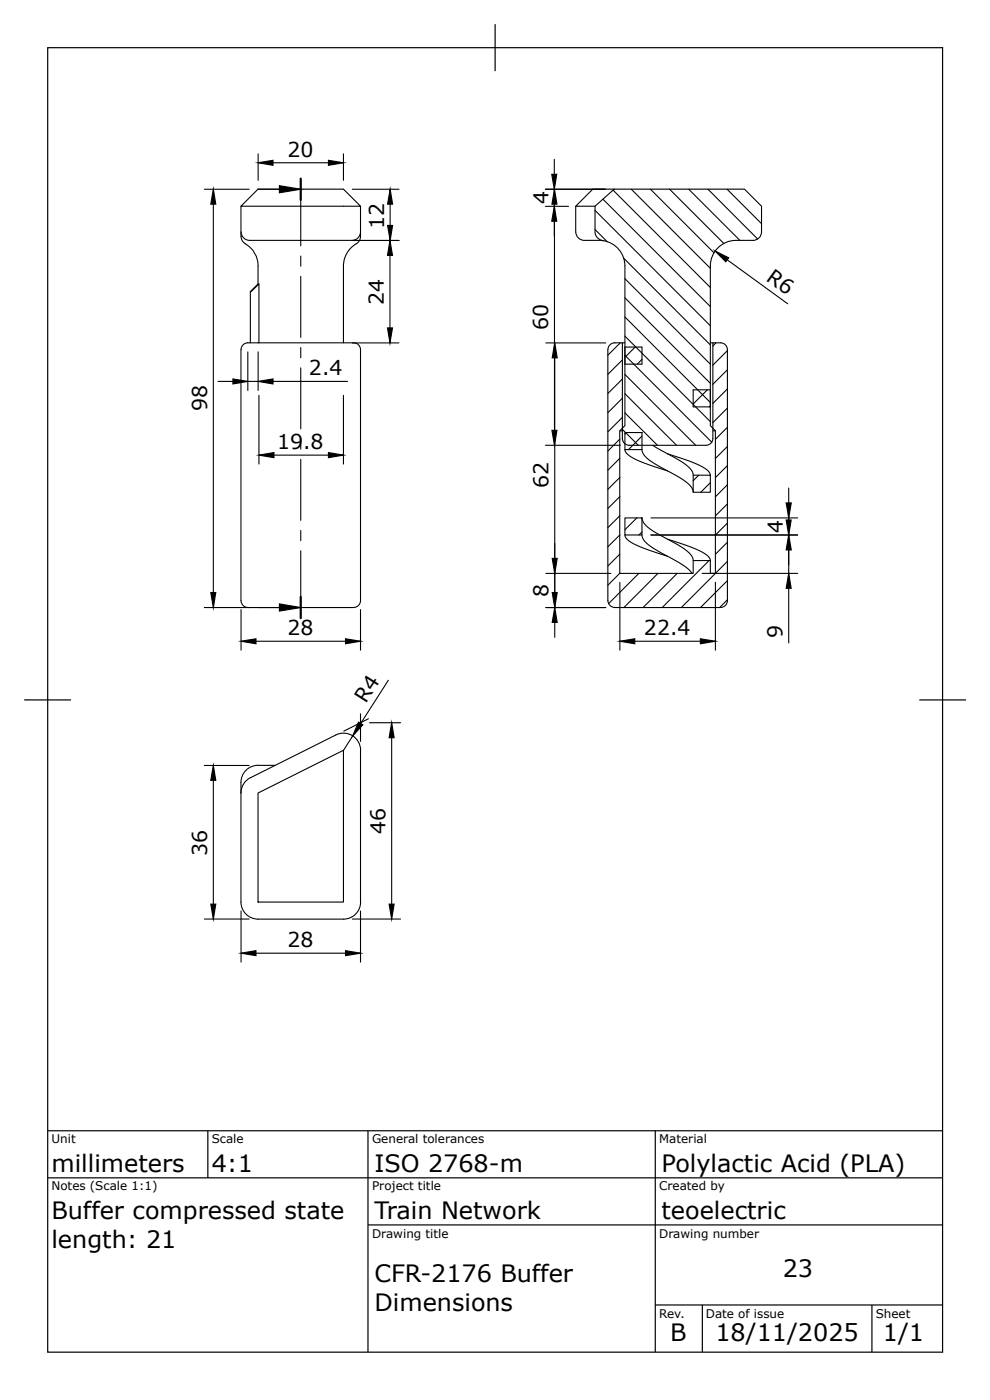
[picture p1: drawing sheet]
<svg xmlns="http://www.w3.org/2000/svg" width="210mm" height="297mm" viewBox="0 0 210 297" stroke-linecap="round" stroke-linejoin="round" font-family="sans-serif">
<g fill="none" stroke="#000" stroke-width=".23">
<path d="M54.8 32.7v5.6M58 34.6h11.7M72.9 32.7v5.6M117.7 33.8v3.2M43.4 40.2h9.5M45.3 43.4v82.5M51.2 43.8v6.3a1.84 1.84 0 0 0 .9 1.7 5.5 5.5 0 0 1 2.7 4.7v3.8l-1.6 1.6M51.2 49.2a2.08 2.08 0 0 0 2.6 1.9h20.1a2.39 2.39 0 0 0 2.6-1.4l.1-.5M54.8 40.2h18.1l3.7 3.6h-25.4zM63.9 42.5v9.7M63.9 54.4v2.1M63.9 58.7v13"/>
<path d="M74.8 40.2h9.9M74.8 51.1h9.9M76.6 43.8v6.4M76.6 50.2l-.2 .7-.4 .6a5.7 5.7 0 0 0-3.1 5v16.3M82.8 54.2v15.4M82.8 43.4v4.5M115.8 43.8h4.9M117.7 40.2v3.6M117.7 47v3.2M117.7 43.4v48M122.3 43.8h4.1M125.9 40.2l-3.6 3.6v5.4a1.83 1.83 0 0 0 2 1.9h3.8"/>
<path d="M126.4 48.8l2.5 2.5M126.4 44.7l24.4 24.5M128 42.3l22.8 22.8M130.2 40.4l20.6 20.6M130.4 40.2l-4 3.6v5.9l.6 .9 1.1 .5M130.4 40.2h27.7l3.6 3.6v5.4a1.81 1.81 0 0 1-1.8 1.9h-3.6a5.4 5.4 0 0 0-5.5 5.4v33.9l.6 .5v2.2a1.45 1.45 0 0 1-1.5 1.5h-16.3a1.45 1.45 0 0 1-1.4-1.5v-2.2l.5-.5v-33.9a5.4 5.4 0 0 0-4.6-5.4M130.4 40.2h-14.6M132.5 54.9l18.3 18.3M132.7 59.2l18.1 18.1M134.1 40.2l16.7 16.8M138.1 40.2l13.5 13.5M142.2 40.2l11.5 11.5"/>
<path d="M146.3 40.2l10.8 10.9M150.3 40.2l10.6 10.6M154.4 40.2l7.3 7.3M154.4 55.2l12.9 9.3M52.6 74.7v8.2M53.2 61.9v10.9M53.2 61.9l1.8-1.6v12.5M54.8 60.3h.2M54.8 74.7v8.2M63.9 73.8v2.2M63.9 78.1v13M74.8 72.8h9.9"/>
<path d="M115.9 72.8h12.7M117.8 76v53M129.1 74.3v53.3M129.1 74.3a1.45 1.45 0 0 1 1.4-1.5h1.7v18.1l-.6 .6v30.3h15.6v-2.7h3.6v2.7h1.1v-30.3l-.5-.6v-18.1h1.6a1.45 1.45 0 0 1 1.5 1.5v53.3a1.45 1.45 0 0 1-1.5 1.4M131.7 72.8l-2.6 2.6M132.2 72.8h.5M132.2 76.4l-3.1 3.1M132.7 73.7h3.6v3.6h-3.6zM132.7 79.5l15 15.1M132.7 75.5l18.4 18.4M132.7 71.4l18.1 18.1M132.7 67.3l18.1 18.2"/>
<path d="M132.7 63.3l18.1 18.1M134.9 73.7l-2.2 2.2M136.3 76.3l-1 1.1M150.8 72.8h.6M152 72.8l-.6 .7M154.4 74.5l-3 3.1M154.4 78.6l-3 3M46.3 81h3.2M52.6 81h2.2M55 84v14.6M58 81h15.8M58.2 96.7h11.5"/>
<path d="M63.9 93.3v2.1M63.9 97.6v12.9M72.9 84v14.6M115.8 94.6h15.9M131.6 91.5h.6M131.6 93.3l-2.5 2.5M131.6 97.3l-2.5 2.6M132.2 80.5l-3.1 3.1M132.2 84.6l-3.1 3.1M132.2 88.6l-3.1 3.1M132.2 91.2l3.3 3.4M132.7 91.9h3.6v3.6h-3.6z"/>
<path d="M132.7 95.5l.1 .5 .4 .4 1.7 1.1 2.8 1.2 4.1 1.3M132.7 87.7l6.9 6.9M132.7 83.6l11 11M133 91.9l-.3 .3M136.3 95.5l.4 1.1 .9 .9 1.4 1 6.1 3.4 1.6 1.4 .4 .8 .1 .5M136.3 92.6l-2.8 2.9M138.6 94.6l6.8 3.9 1.3 1.2 .4 .6 .1 .6M141.8 96.4l4.3 1.4 2.3 1 1.9 1.1 .4 .5 .1 .5M147.2 82.8h3.6v3.6h-3.6zM150.2 82.8l-3 3M150.8 86.2l-.2 .2M151.4 91.5h.5"/>
<path d="M154.4 82.6l-3 3.1M154.4 86.7l-3 3.1M154.4 90.8l-2.5 2.5M154.4 94.8l-2.5 2.6M154.4 98.9l-2.5 2.5M63.9 112.7v2.1M63.9 117v9.8M131.6 101.4l-2.5 2.5M131.6 105.5l-2.5 2.5M131.6 109.5l-2.5 2.6M131.6 113.6l-2.5 2.5M131.6 117.7l-2.5 2.5"/>
<path d="M132.7 110h3.6v3.6h-3.6zM132.7 113.6l.2 .6 .5 .6 1.6 .9 2.2 .9 4.6 1.6M135.2 110l-2.5 2.5M136.3 113.6l.4 1.2 1.1 1 2.2 1.4 4.8 2.7 1.4 1 .7 .9M136.3 110l.4 1.1 1 1 1.3 .9 6.2 3.5 1.5 1.4 .4 .7 .1 .5M136.3 113l-.6 .6M138.2 110h31.2M138.2 113.6h31.2M141.8 114.5l3.7 1.3 3 1.1 1.8 1.2 .4 .4 .1 .6M147.2 100.9h3.6v3.7h-3.6zM148.4 100.9l-1.2 1.2M150.6 119.1l-10 9.9"/>
<path d="M150.8 102.5l-2 2.1M154.4 103l-2.5 2.5M154.4 107l-2.5 2.6M154.4 111.1l-2.5 2.5M154.4 115.2l-2.5 2.5M154.4 119.3l-9.7 9.7M167.5 103.7v3.1M167.5 107.3v14.5M43.4 129h9.5M51.2 129.5v8.6M52.6 129h22.5M52.6 129a1.48 1.48 0 0 1-1.4-1.4v-53.3a1.58 1.58 0 0 1 1.9-1.5h21.2a2.07 2.07 0 0 1 2.2 1l.1 53.8a1.45 1.45 0 0 1-1.5 1.4"/>
<path d="M54.4 136.2h19M54.8 129h4.5M76.6 129.5v8.6M115.9 129h12.7M115.9 121.8h13.8M117.8 132.2v3.2M129.1 127.6a1.45 1.45 0 0 0 1.4 1.4M130.5 129h22.5M131.6 121.7l-2.5 2.6M131.6 123.7v14.4M134.8 136.2h13.9M135.7 121.8l-6.5 6.4"/>
<path d="M139.7 121.8l-7.2 7.2M143.8 121.8l-7.2 7.2M149.1 121.8h20.3M151.9 123.7v14.4M154.4 123.3l-5.6 5.7M154.4 127.4l-1.6 1.6M167.5 124.9v11.7M71.3 156.1l-18.1 9.1M71.3 156.1a3.6 3.6 0 0 1 5.3 3.3v32.2a3.6 3.6 0 0 1-3.7 3.6h-18.1a3.6 3.6 0 0 1-3.6-3.6v-25.4a3.6 3.6 0 0 1 3.6-3.7l3.6 .1M74.9 156.3l-2 3.1M76.6 151.6v5.9M78.2 152.7l-5.2 2.6"/>
<path d="M78.5 153.5h6.6M82.5 144.5l-5.9 9.2M83.2 156.7v35.3M43.4 162.6h9.5M45.3 165.7v26.3M53.2 165.2a3.6 3.6 0 0 0-2 3.2M54.8 168.4l18.1-9v32.2h-18.1zM43.4 195.2h9.5M51.2 193.5v10.9M74.8 195.2h10.3M76.6 193.5v10.9M54.4 202.5h19"/>
</g>
<path d="M63.9 37.9v4.6M63.9 126.8v4.5" fill="none" stroke="#000" stroke-width=".46"/>
<g fill="#000">
<path d="M54.8 34.6l3.2-.5v1zM59.3 39.4l4.6 .8-4.6 .7zM69.7 34.1l3.2 .5-3.2 .5zM117.2 37h1l-.5 3.2zM45.3 40.2l.5 3.2h-1zM82.8 51.1l.5 3.1h-1zM82.3 47.9h1.1l-.6 3.2zM82.8 40.2l.6 3.2h-1.1zM117.7 43.8l.5 3.2h-1zM117.7 40.2l.6 3.2h-1.1zM151.9 53.3l2.8 1.5-.6 .8zM82.3 69.6h1l-.5 3.2z"/>
<path d="M117.8 72.8l.5 3.2h-1zM49.5 80.5l3.1 .5-3.1 .5zM54.8 81l3.2-.5v1zM55 96.7l3.2-.6v1.1zM69.7 96.1l3.2 .6-3.2 .5zM117.2 91.4h1.1l-.6 3.2zM117.3 118.6h1l-.5 3.2zM166.9 106.8h1.1l-.5 3.2zM167.5 113.6l.5 3.2h-1.1zM166.9 110.4h1.1l-.5 3.2zM44.8 125.9h1l-.5 3.1zM51.2 136.2l3.2-.5v1z"/>
<path d="M59.3 128.3l4.6 .7-4.6 .8zM73.4 135.7l3.2 .5-3.2 .5zM117.3 125.9h1l-.5 3.1zM117.8 129l.5 3.2h-1zM131.6 136.2l3.2-.5v1zM148.7 135.7l3.2 .5-3.2 .5zM167.5 121.8l.5 3.1h-1.1zM76.1 153.4l.9 .5-2.1 2.4zM83.2 153.5l.5 3.2h-1.1zM45.3 162.6l.5 3.1h-1zM44.8 192h1l-.5 3.2zM82.6 192h1.1l-.5 3.2z"/>
<path d="M51.2 202.5l3.2-.6v1.1zM73.4 201.9l3.2 .6-3.2 .5z"/>
</g>
<g fill="none" stroke="#000" stroke-width=".24">
<path d="M54.8 34.6l3.2-.5v1zM59.3 39.4l4.6 .8-4.6 .7zM69.7 34.1l3.2 .5-3.2 .5zM117.2 37h1l-.5 3.2zM45.3 40.2l.5 3.2h-1zM82.3 47.9h1.1l-.6 3.2zM82.8 51.1l.5 3.1h-1zM82.8 40.2l.6 3.2h-1.1zM117.7 43.8l.5 3.2h-1zM117.7 40.2l.6 3.2h-1.1zM151.9 53.3l2.8 1.5-.6 .8zM82.3 69.6h1l-.5 3.2z"/>
<path d="M117.8 72.8l.5 3.2h-1zM49.5 80.5l3.1 .5-3.1 .5zM54.8 81l3.2-.5v1zM55 96.7l3.2-.6v1.1zM69.7 96.1l3.2 .6-3.2 .5zM117.2 91.4h1.1l-.6 3.2zM117.3 118.6h1l-.5 3.2zM166.9 106.8h1.1l-.5 3.2zM166.9 110.4h1.1l-.5 3.2zM167.5 113.6l.5 3.2h-1.1zM44.8 125.9h1l-.5 3.1zM51.2 136.2l3.2-.5v1z"/>
<path d="M59.3 128.3l4.6 .7-4.6 .8zM73.4 135.7l3.2 .5-3.2 .5zM117.3 125.9h1l-.5 3.1zM117.8 129l.5 3.2h-1zM131.6 136.2l3.2-.5v1zM148.7 135.7l3.2 .5-3.2 .5zM167.5 121.8l.5 3.1h-1.1zM76.1 153.4l.9 .5-2.1 2.4zM83.2 153.5l.5 3.2h-1.1zM45.3 162.6l.5 3.1h-1zM44.8 192h1l-.5 3.2zM82.6 192h1.1l-.5 3.2z"/>
<path d="M51.2 202.5l3.2-.6v1.1zM73.4 201.9l3.2 .6-3.2 .5z"/>
</g>
<g fill="none" stroke="#000" stroke-width=".25">
<path d="M10.1 10.1h190.1v277.1h-190.1zM105.1 5.1v10M5.1 148.7h10M205.1 148.7h-9.9M10.1 240.2h190.1M10.1 250.2h190.1M44.1 240.2v10M78.1 240.2v47M139.1 240.2v47M78.1 260.2h122.1M139.1 277.2h61.1M149.1 277.2v10"/>
<path d="M185.2 277.2v10"/>
</g>
<g font-size="5.1">
<text x="10.9" y="249">millimeters</text>
<text x="45" y="249">4:1</text>
<text x="79.5" y="249">ISO 2768-m</text>
<text x="140.5" y="249">Polylactic Acid (PLA)</text>
<text x="10.9" y="258.9">Buffer compressed state</text>
<text x="79.5" y="258.9">Train Network</text>
<text x="140.5" y="258.9">teoelectric</text>
<text x="10.9" y="265">length: 21</text>
<text x="79.5" y="272.3">CFR-2176 Buffer</text>
<text x="166.2" y="271.3">23</text>
<text x="79.5" y="278.4">Dimensions</text>
<text x="142.3" y="284.8">B</text>
<text x="151.9" y="284.8">18/11/2025</text>
<text x="187.5" y="284.8">1/1</text>
</g>
<g font-size="4.4">
<text x="61.1" y="33.2">20</text>
<text x="116.4" y="43.4" transform="rotate(-90 116.4 43.4)">4</text>
<text x="81.6" y="48.6" transform="rotate(-90 81.6 48.6)">12</text>
<text x="162.5" y="59.4" transform="rotate(36 162.5 59.4)">R6</text>
<text x="81.5" y="64.8" transform="rotate(-90 81.5 64.8)">24</text>
<text x="116.4" y="70.2" transform="rotate(-90 116.4 70.2)">60</text>
<text x="65.6" y="79.7">2.4</text>
<text x="44" y="87.4" transform="rotate(-90 44 87.4)">98</text>
<text x="58.8" y="95.3">19</text>
<text x="64.4" y="95.3">.8</text>
<text x="116.5" y="103.7" transform="rotate(-90 116.5 103.7)">62</text>
<text x="166.2" y="113.2" transform="rotate(-90 166.2 113.2)">4</text>
<text x="116.5" y="126.8" transform="rotate(-90 116.5 126.8)">8</text>
<text x="61" y="134.9">28</text>
<text x="136.7" y="134.9">22.4</text>
<text x="166.1" y="135.5" transform="rotate(-90 166.1 135.5)">9</text>
<text x="77.7" y="149.6" transform="rotate(-57 77.7 149.6)">R4</text>
<text x="81.8" y="177.1" transform="rotate(-90 81.8 177.1)">46</text>
<text x="44" y="181.7" transform="rotate(-90 44 181.7)">36</text>
<text x="61" y="201.1">28</text>
</g>
<g font-size="2.5">
<text x="10.9" y="242.9">Unit</text>
<text x="45" y="242.9">Scale</text>
<text x="79" y="242.9">General tolerances</text>
<text x="140" y="242.9">Material</text>
<text x="10.9" y="252.8">Notes (Scale 1:1)</text>
<text x="79" y="252.8">Project title</text>
<text x="140" y="252.8">Created by</text>
<text x="79" y="262.9">Drawing title</text>
<text x="140" y="262.9">Drawing number</text>
<text x="140" y="280">Rev.</text>
<text x="149.9" y="280">Date of issue</text>
<text x="186" y="280">Sheet</text>
</g>
</svg>
